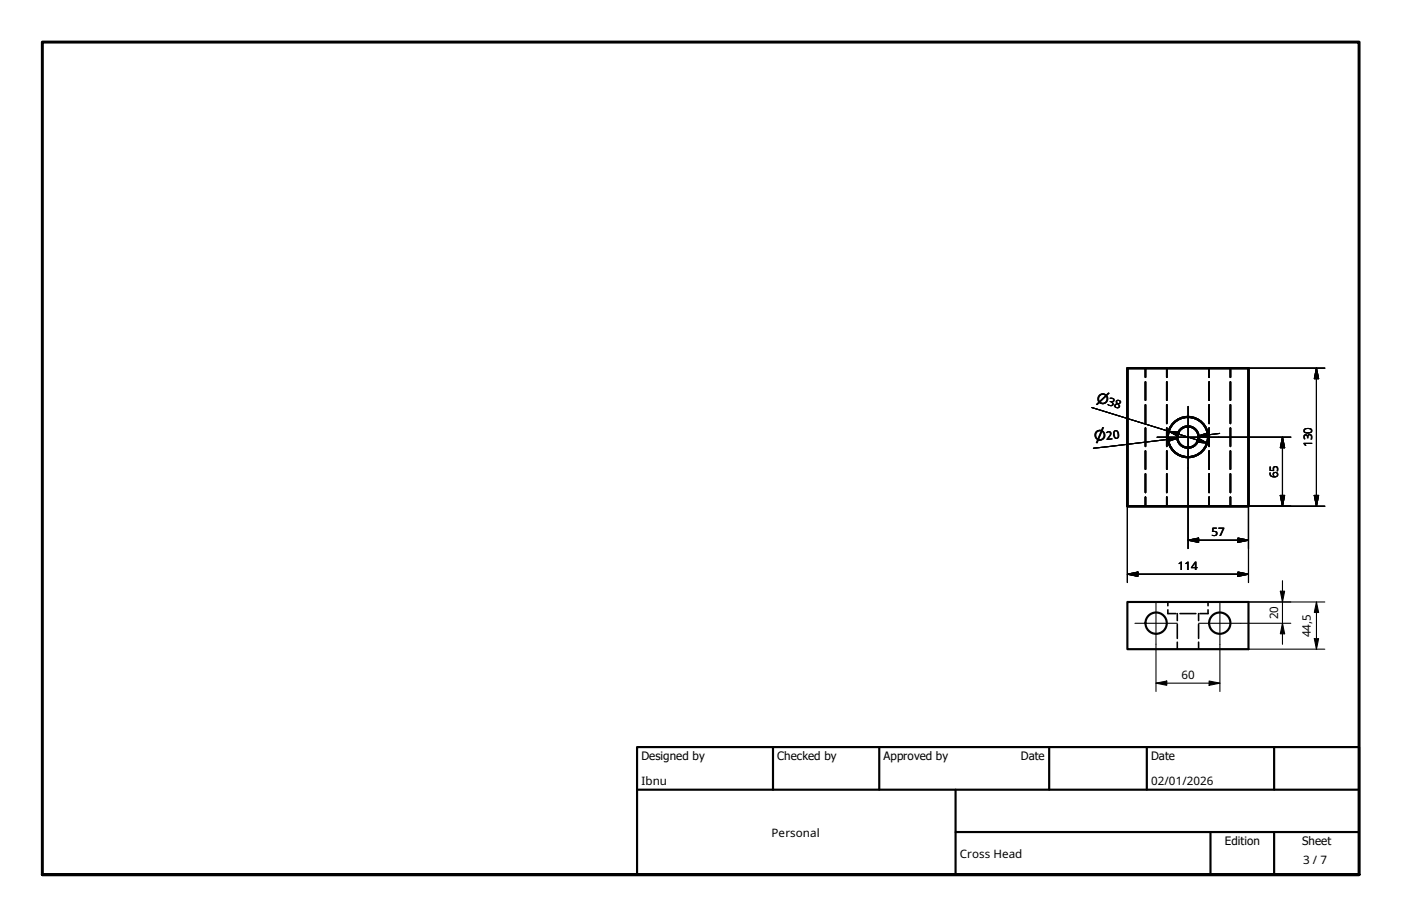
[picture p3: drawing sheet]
<svg xmlns="http://www.w3.org/2000/svg" width="330mm" height="216mm" viewBox="0 0 330 216" stroke-linecap="round" stroke-linejoin="round" font-family="sans-serif">
<!-- layer: Hidden (ISO) -->
<g fill="none" stroke="#000" stroke-width=".38">
<path d="M269.7 86.7v2.1M269.7 89.9v4.3M269.7 95.3v4.4M274.7 86.7v2.1M274.7 89.9v4.3M274.7 95.3v4.4M284.7 86.7v2.1M284.7 89.9v4.3M284.7 95.3v4.4M289.7 86.7v2.1M289.7 89.9v4.3M289.7 95.3v4.4"/>
<path d="M269.7 100.8v4.3M269.7 106.2v4.3M269.7 111.6v4.4M269.7 117v2.2M274.7 100.8v4.3M274.7 106.2v4.3M274.7 111.6v4.4M274.7 117v2.2M284.7 100.8v4.3M284.7 106.2v4.3M284.7 111.6v4.4M284.7 117v2.2"/>
<path d="M289.7 100.8v4.3M289.7 106.2v4.3M289.7 111.6v4.4M289.7 117v2.2M275 143.6v.9h1.9M275 141.7v.9M277.2 144.5v1.6M277.2 147v3.3M277.2 151.2v1.6M277.8 144.5h3.8M282.2 144.5v1.6M282.2 147v3.3"/>
<path d="M282.2 151.2v1.6M284.4 143.6v.9h-1.9M284.4 141.7v.9"/>
</g>
<!-- layer: Visible (ISO) -->
<g fill="none" stroke="#000" stroke-width=".51">
<path d="M265.4 86.7h28.5v32.5h-28.5zM265.4 141.7h28.5v11.1h-28.5z"/>
<circle cx="279.7" cy="102.9" r="2.51"/>
<circle cx="279.7" cy="102.9" r="4.7"/>
<circle cx="272.2" cy="146.7" r="2.51"/>
<circle cx="287.2" cy="146.7" r="2.51"/>
</g>
<!-- layer: Border (ISO) -->
<path d="M10 205.9v-196h310v196h-310h310" fill="none" stroke="#000" stroke-width=".7"/>
<!-- layer: Title (ISO) -->
<path d="M150 175.9h170v30h-170zM182 175.9v10M207 175.9v10M247 175.9v10M270 175.9v10M300 175.9v10M150 185.9h170M225 195.9h95M225 185.9v20M285 195.9v10M300 195.9v10" fill="none" stroke="#000" stroke-width=".51"/>
<!-- layer: Dimension (ISO) -->
<g fill="none" stroke="#000" stroke-width=".25">
<path d="M257 95.9l27.2 8.4M293.9 86.7h18M309.9 86.7l.6 2.5h-1.1zM309.9 86.7v32.5M265.4 119.2v18M274.6 103l2.6 .2-2.4 .8zM274.7 103.5l2.5-.3-19.8 2.3M275.1 101.5l2.6 .3-.3 .9zM279.7 110.2v19M282 103.1l2.2 1.2-2.5-.2zM282.2 102.6l2.4-.7 .1 .9zM287 102.9h16.9"/>
<path d="M287.1 102l-4.9 .6M301.4 116.6h1.1l-.6 2.6zM301.9 102.9l.6 2.5h-1.1zM301.9 102.9v16.3M309.4 116.6h1.1l-.6 2.6zM311.9 119.2h-18v18M265.4 135.2l2.5-.5v1zM265.4 135.2h28.5M279.7 127.2l2.5-.5v1zM279.7 127.2h14.2M291.5 134.7l2.4 .5-2.4 .5zM291.5 126.7l2.4 .5-2.4 .5z"/>
<path d="M301.4 139.2h1.1l-.6 2.5zM301.9 136.7v15M272.2 151.7v11.1M287.2 151.7v11.1M292.2 146.7h11.7M293.9 152.8h18M293.9 141.7h18M301.9 146.7l.6 2.5h-1.1zM309.4 150.4h1.1l-.6 2.4zM309.9 141.7l.6 2.5h-1.1zM309.9 141.7v11.1M272.2 160.8l2.5-.5v1.1z"/>
<path d="M272.2 160.8h15M284.7 160.3l2.5 .5-2.5 .6z"/>
</g>
<g fill="#000">
<path d="M309.9 86.7l.6 2.5h-1.1zM274.6 103l2.6 .2-2.4 .8zM275.1 101.5l2.6 .3-.3 .9zM282 103.1l2.2 1.2-2.5-.2zM282.2 102.6l2.4-.7 .1 .9zM301.4 116.6h1.1l-.6 2.6zM301.9 102.9l.6 2.5h-1.1zM309.4 116.6h1.1l-.6 2.6zM265.4 135.2l2.5-.5v1zM279.7 127.2l2.5-.5v1zM291.5 134.7l2.4 .5-2.4 .5zM291.5 126.7l2.4 .5-2.4 .5z"/>
<path d="M301.4 139.2h1.1l-.6 2.5zM301.9 146.7l.6 2.5h-1.1zM309.4 150.4h1.1l-.6 2.4zM309.9 141.7l.6 2.5h-1.1zM272.2 160.8l2.5-.5v1.1zM284.7 160.3l2.5 .5-2.5 .6z"/>
</g>
<!-- layer: Center Mark (ISO) -->
<path d="M279.7 95.7v14.5M272.4 102.9h14.6M267.2 146.7h10M272.2 141.7v10M282.2 146.7h10M287.2 141.7v10" fill="none" stroke="#000" stroke-width=".25"/>
<g font-size="3.2">
<text x="258" y="94.6" transform="rotate(17 258 94.6)">⌀</text>
<text x="257.7" y="103.9" transform="rotate(-7 257.7 103.9)">⌀</text>
</g>
<g font-size="2.7">
<text x="260.7" y="95.4" transform="rotate(17 260.7 95.4)">38</text>
<text x="260.5" y="103.6" transform="rotate(-7 260.5 103.6)">20</text>
<text x="308.9" y="105.3" transform="rotate(-90 308.9 105.3)">130</text>
<text x="300.9" y="112.6" transform="rotate(-90 300.9 112.6)">65</text>
<text x="285.2" y="126.2">57</text>
<text x="277.3" y="134.2">114</text>
<text x="300.9" y="145.8" transform="rotate(-90 300.9 145.8)">20</text>
<text x="308.6" y="150" transform="rotate(-90 308.6 150)">44,5</text>
<text x="278.1" y="159.8">60</text>
<text x="151" y="179">Designed by</text>
<text x="183" y="179">Checked by</text>
<text x="208" y="179">Approved by</text>
<text x="240.3" y="178.9">Date</text>
<text x="271" y="178.9">Date</text>
<text x="151" y="184.8">Ibnu</text>
<text x="271" y="184.8">02/01/2026</text>
<text x="181.7" y="197">Personal</text>
<text x="226" y="201.9">Cross Head</text>
<text x="288.4" y="199">Edition</text>
<text x="306.6" y="199">Sheet</text>
<text x="306.8" y="203.4">3 / 7</text>
</g>
</svg>
